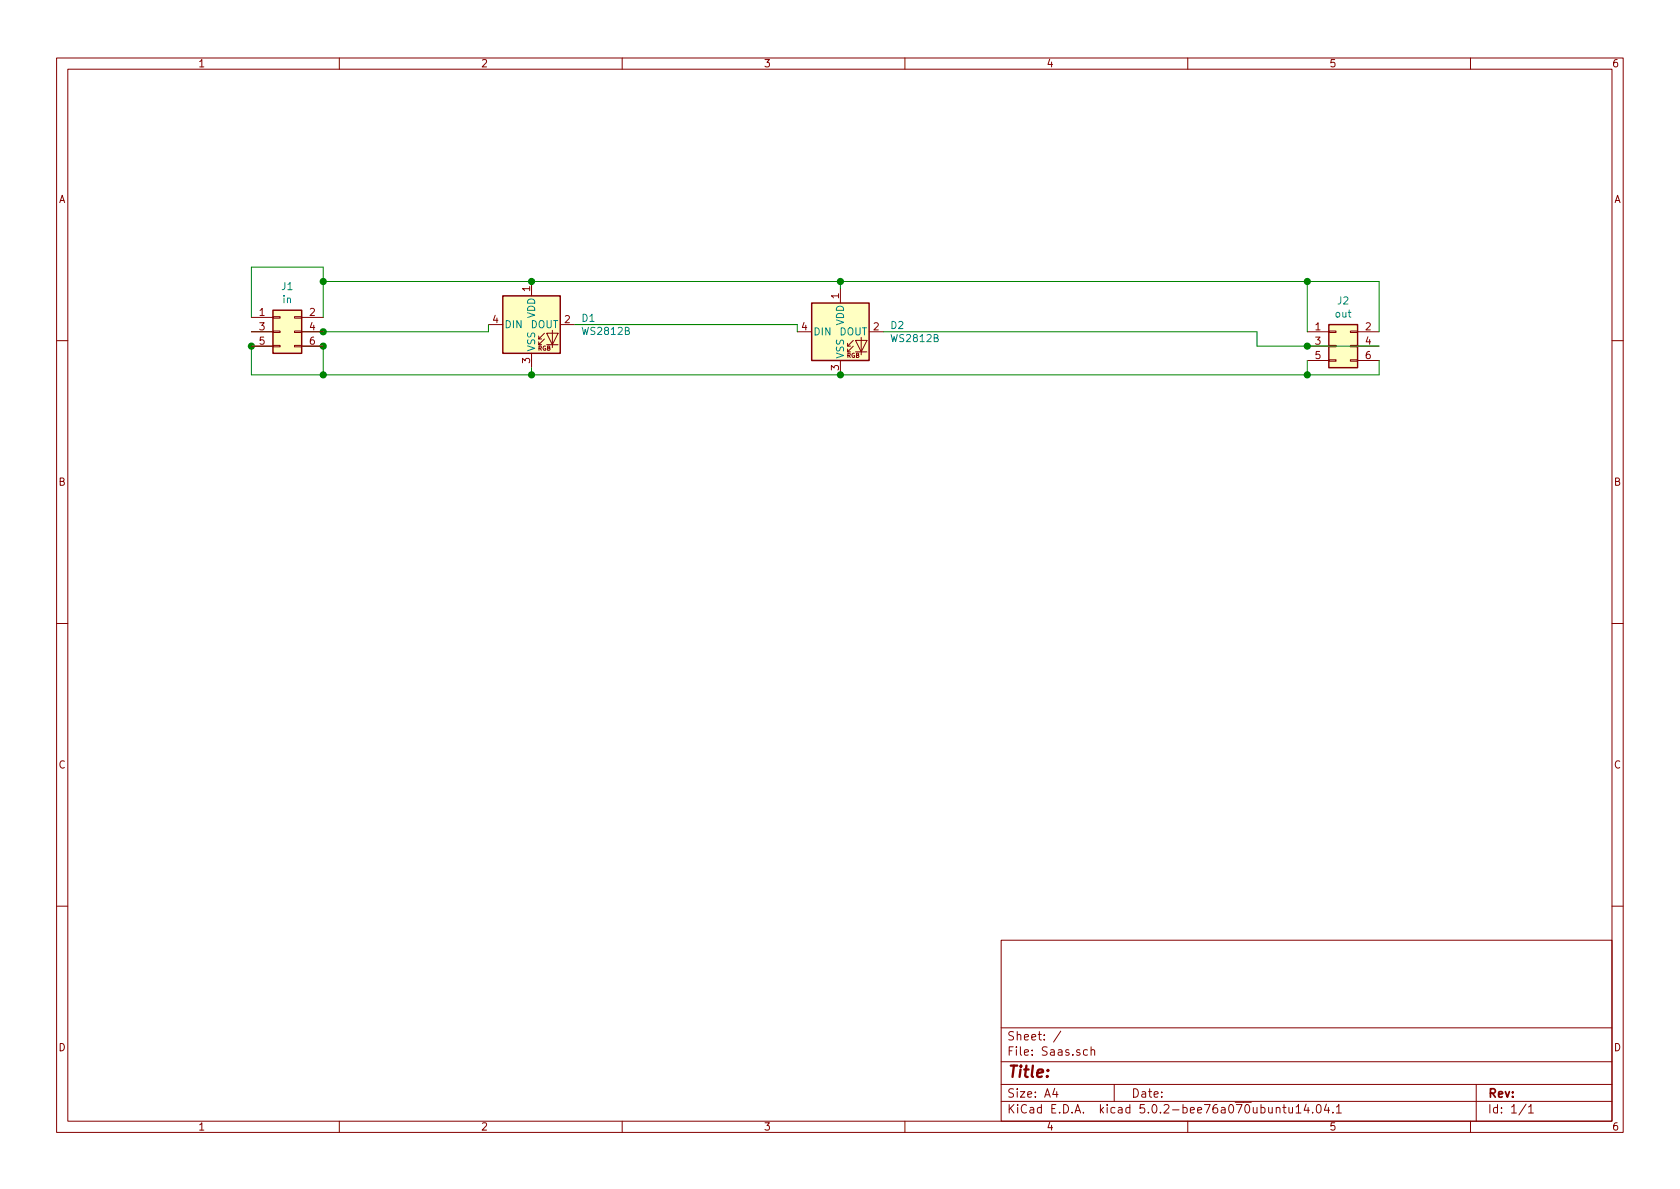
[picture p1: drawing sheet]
<svg xmlns="http://www.w3.org/2000/svg" width="297mm" height="210mm" viewBox="0 0 297 210" stroke-linecap="round" stroke-linejoin="round" font-family="sans-serif">
<g fill="none" stroke="#840000" stroke-width=".18">
<path d="M10 10.3h277v189.9h-277zM12 12.2h273v186.1h-273zM60 10.3v1.9M110 10.3v1.9M160 10.3v1.9M210 10.3v1.9M260 10.3v1.9M44.4 58.7h3.9M44.4 56.1h3.9M48.3 58.5h1.2v.3h-1.2zM48.3 56h1.2v.3h-1.2zM52.1 58.5h1.2v.3h-1.2z"/>
<path d="M52.1 56h1.2v.3h-1.2zM53.3 58.7h3.8M53.3 56.1h3.8M86.4 57.4h2.5M94 49.8v2.5M95.2 59.9h.6M96.3 59.9l-1.1 1.1v-.6M96.3 58.9l-1.1 1v-.5M96.6 58.9h2.1l-1 2.1zM97.7 58.4v3.1M99.1 57.4h2.5M141 58.7h2.5"/>
<path d="M148.6 51v2.6M152.3 59.7v3M153.7 58.7h2.5M231.1 58.7h3.8M234.9 58.5h1.3v.3h-1.3zM238.8 58.5h1.2v.3h-1.2zM240 58.7h3.8M10 60.2h2M44.4 61.2h3.9M48.3 61.1h1.2v.2h-1.2zM52.1 61.1h1.2v.2h-1.2zM53.3 61.2h3.8"/>
<path d="M94 62.5v2.5M96.6 61h2.1M148.6 63.7v2.6M149.9 61.2h.5M150.9 61.2l-1 1v-.5M150.9 60.2l-1 1v-.5M151.3 60.2h2l-1 2zM151.3 62.2h2M231.1 61.2h3.8M231.1 63.7h3.8M234.9 63.6h1.3v.3h-1.3zM234.9 61.1h1.3v.2h-1.3z"/>
<path d="M238.8 63.6h1.2v.3h-1.2zM238.8 61.1h1.2v.2h-1.2zM240 61.2h3.8M240 63.7h3.8M285 60.2h2M10 110.3h2M285 110.3h2M10 160.2h2M177 166.3h108v32h-108zM285 160.2h2M60 198.3v1.9M110 198.3v1.9"/>
<path d="M160 198.3v1.9M177 194.8h108M177 191.8h108M177 187.8h108M177 181.8h108M186.5 192.5l-.4 1h1M186.8 193v1M187.6 182.3l-1.3 2M192.3 185.7l-.5-.1-.2 .3v.6l.2 .1 .5-.1M192.9 185.7l.2-.1 .4 .1v.9M192.9 185.1v1.5M197 191.8v3"/>
<path d="M210 198.3v1.9M226.8 195.8h.6M227 195.3v1.3l.4 .2M227.9 195.8v.9l.4 .1 .2-.1M228.5 195.8v1M229.2 195.8l.4-.5v1.5M229.2 196.8h.8M230.9 195.2l-.3 1.1h.9M231.3 195.8v1M232.1 196.7v.1M232.9 195.5l.3-.2a.94 .94 0 0 1 0 1.5l-.4-.3-.1-.6zM234.5 195.2l-.3 1.1h.9"/>
<path d="M234.9 195.8v1M235.7 196.7v.1M236.3 195.8l.4-.5v1.5M236.3 196.8h.9M260 198.3v1.9M261 191.8v6.5M269.8 195.2l-1.2 2M270.3 195.8l.4-.5v1.5M270.3 196.8h.8"/>
</g>
<g fill="#ffffc2" stroke="#ffffc2" stroke-width=".18">
<path d="M234.9 57.4h5.1v7.6h-5.1z"/>
<path d="M143.5 53.6h10.2v10.1h-10.2z"/>
<path d="M88.9 52.3h10.2v10.2h-10.2z"/>
<path d="M48.3 54.9h5v7.6h-5z"/>
</g>
<path d="M48.3 54.9h5v7.6h-5zM88.9 52.3h10.2v10.2h-10.2zM143.5 53.6h10.2v10.1h-10.2zM234.9 57.4h5.1v7.6h-5.1z" fill="none" stroke="#840000" stroke-width=".25"/>
<path d="M44.4 56.1v-8.9h12.7v8.9M57.1 49.8h186.7v8.9M86.4 57.4v1.3h-42M101.6 57.4h39.4v1.3M148.6 49.8v1.2M156.2 58.7h66v2.5h21.6M231.1 49.8v8.9M94 65v1.3M231.1 63.7v2.6M243.8 63.7v2.6h-199.4v-5.1h12.7v5.1" fill="none" stroke="#008400" stroke-width=".18"/>
<g fill="#008400" stroke="#008400" stroke-width=".25">
<circle cx="94" cy="49.8" r=".51"/>
<circle cx="94" cy="66.3" r=".51"/>
<circle cx="57.2" cy="49.8" r=".51"/>
<circle cx="57.2" cy="66.3" r=".51"/>
<circle cx="148.6" cy="49.8" r=".51"/>
<circle cx="231.1" cy="61.2" r=".51"/>
<circle cx="148.6" cy="66.3" r=".51"/>
<circle cx="231.1" cy="66.3" r=".51"/>
<circle cx="231.1" cy="49.8" r=".51"/>
<circle cx="57.2" cy="61.2" r=".51"/>
<circle cx="44.5" cy="61.2" r=".51"/>
<circle cx="57.2" cy="58.7" r=".51"/>
</g>
<text font-size="2.8" fill="#840000" x="178" y="190.5">Title:</text>
<g font-size="2.1" fill="#840000">
<text x="178" y="184">Sheet: /</text>
<text x="178" y="186.7">File: Saas.sch</text>
<text x="178" y="196.9">KiCad E.D.A. kicad 5.0.2-bee76a070ubuntu14.04.1</text>
<text x="178" y="194.1">Size: A4</text>
<text x="200" y="194.1">Date:</text>
<text x="263" y="194.1">Rev:</text>
<text x="263" y="196.9">Id: 1/1</text>
</g>
<g font-size="1.8" fill="#840000">
<text x="35" y="11.9">1</text>
<text x="85" y="11.9">2</text>
<text x="135" y="11.9">3</text>
<text x="185" y="11.9">4</text>
<text x="235" y="11.9">5</text>
<text x="285" y="11.9">6</text>
<text x="10.4" y="35.9">A</text>
<text x="285.4" y="35.9">A</text>
<text x="93.7" y="51.5" transform="rotate(-90 93.7 51.5)">1</text>
<text x="148.3" y="52.8" transform="rotate(-90 148.3 52.8)">1</text>
<text x="45.9" y="55.9">1</text>
<text x="45.9" y="58.4">3</text>
<text x="54.8" y="55.9">2</text>
<text x="54.8" y="58.4">4</text>
<text x="87.1" y="57.1">4</text>
<text x="99.8" y="57.1">2</text>
<text x="141.8" y="58.4">4</text>
<text x="154.5" y="58.4">2</text>
<text x="232.6" y="58.4">1</text>
<text x="241.5" y="58.4">2</text>
<text x="45.9" y="61">5</text>
<text x="54.8" y="61">6</text>
<text x="93.7" y="64.2" transform="rotate(-90 93.7 64.2)">3</text>
<text x="148.3" y="65.5" transform="rotate(-90 148.3 65.5)">3</text>
<text x="232.6" y="61">3</text>
<text x="232.6" y="63.5">5</text>
<text x="241.5" y="61">4</text>
<text x="241.5" y="63.5">6</text>
<text x="10.4" y="85.9">B</text>
<text x="285.4" y="85.9">B</text>
<text x="10.4" y="135.9">C</text>
<text x="285.4" y="135.9">C</text>
<text x="10.4" y="185.9">D</text>
<text x="285.4" y="185.9">D</text>
<text x="35" y="199.9">1</text>
<text x="85" y="199.9">2</text>
<text x="135" y="199.9">3</text>
<text x="185" y="199.9">4</text>
<text x="235" y="199.9">5</text>
<text x="285" y="199.9">6</text>
</g>
<g font-size="1.8" fill="#008484">
<text x="49.8" y="51.3">J1</text>
<text x="50" y="53.6">in</text>
<text x="236.5" y="53.8">J2</text>
<text x="89.2" y="58">DIN</text>
<text x="93.8" y="58">DOUT</text>
<text x="94.6" y="56.3" transform="rotate(-90 94.6 56.3)">VDD</text>
<text x="102.9" y="56.9">D1</text>
<text x="103.1" y="59.2">WS2812B</text>
<text x="143.8" y="59.3">DIN</text>
<text x="148.4" y="59.3">DOUT</text>
<text x="149.2" y="57.6" transform="rotate(-90 149.2 57.6)">VDD</text>
<text x="157.5" y="58.2">D2</text>
<text x="236.1" y="56.2">out</text>
<text x="94.6" y="62.2" transform="rotate(-90 94.6 62.2)">VSS</text>
<text x="149.2" y="63.5" transform="rotate(-90 149.2 63.5)">VSS</text>
<text x="157.8" y="60.5">WS2812B</text>
</g>
<g font-size="1.1" fill="#840000">
<text x="95.1" y="62">RGB</text>
<text x="149.7" y="63.3">RGB</text>
</g>
</svg>
